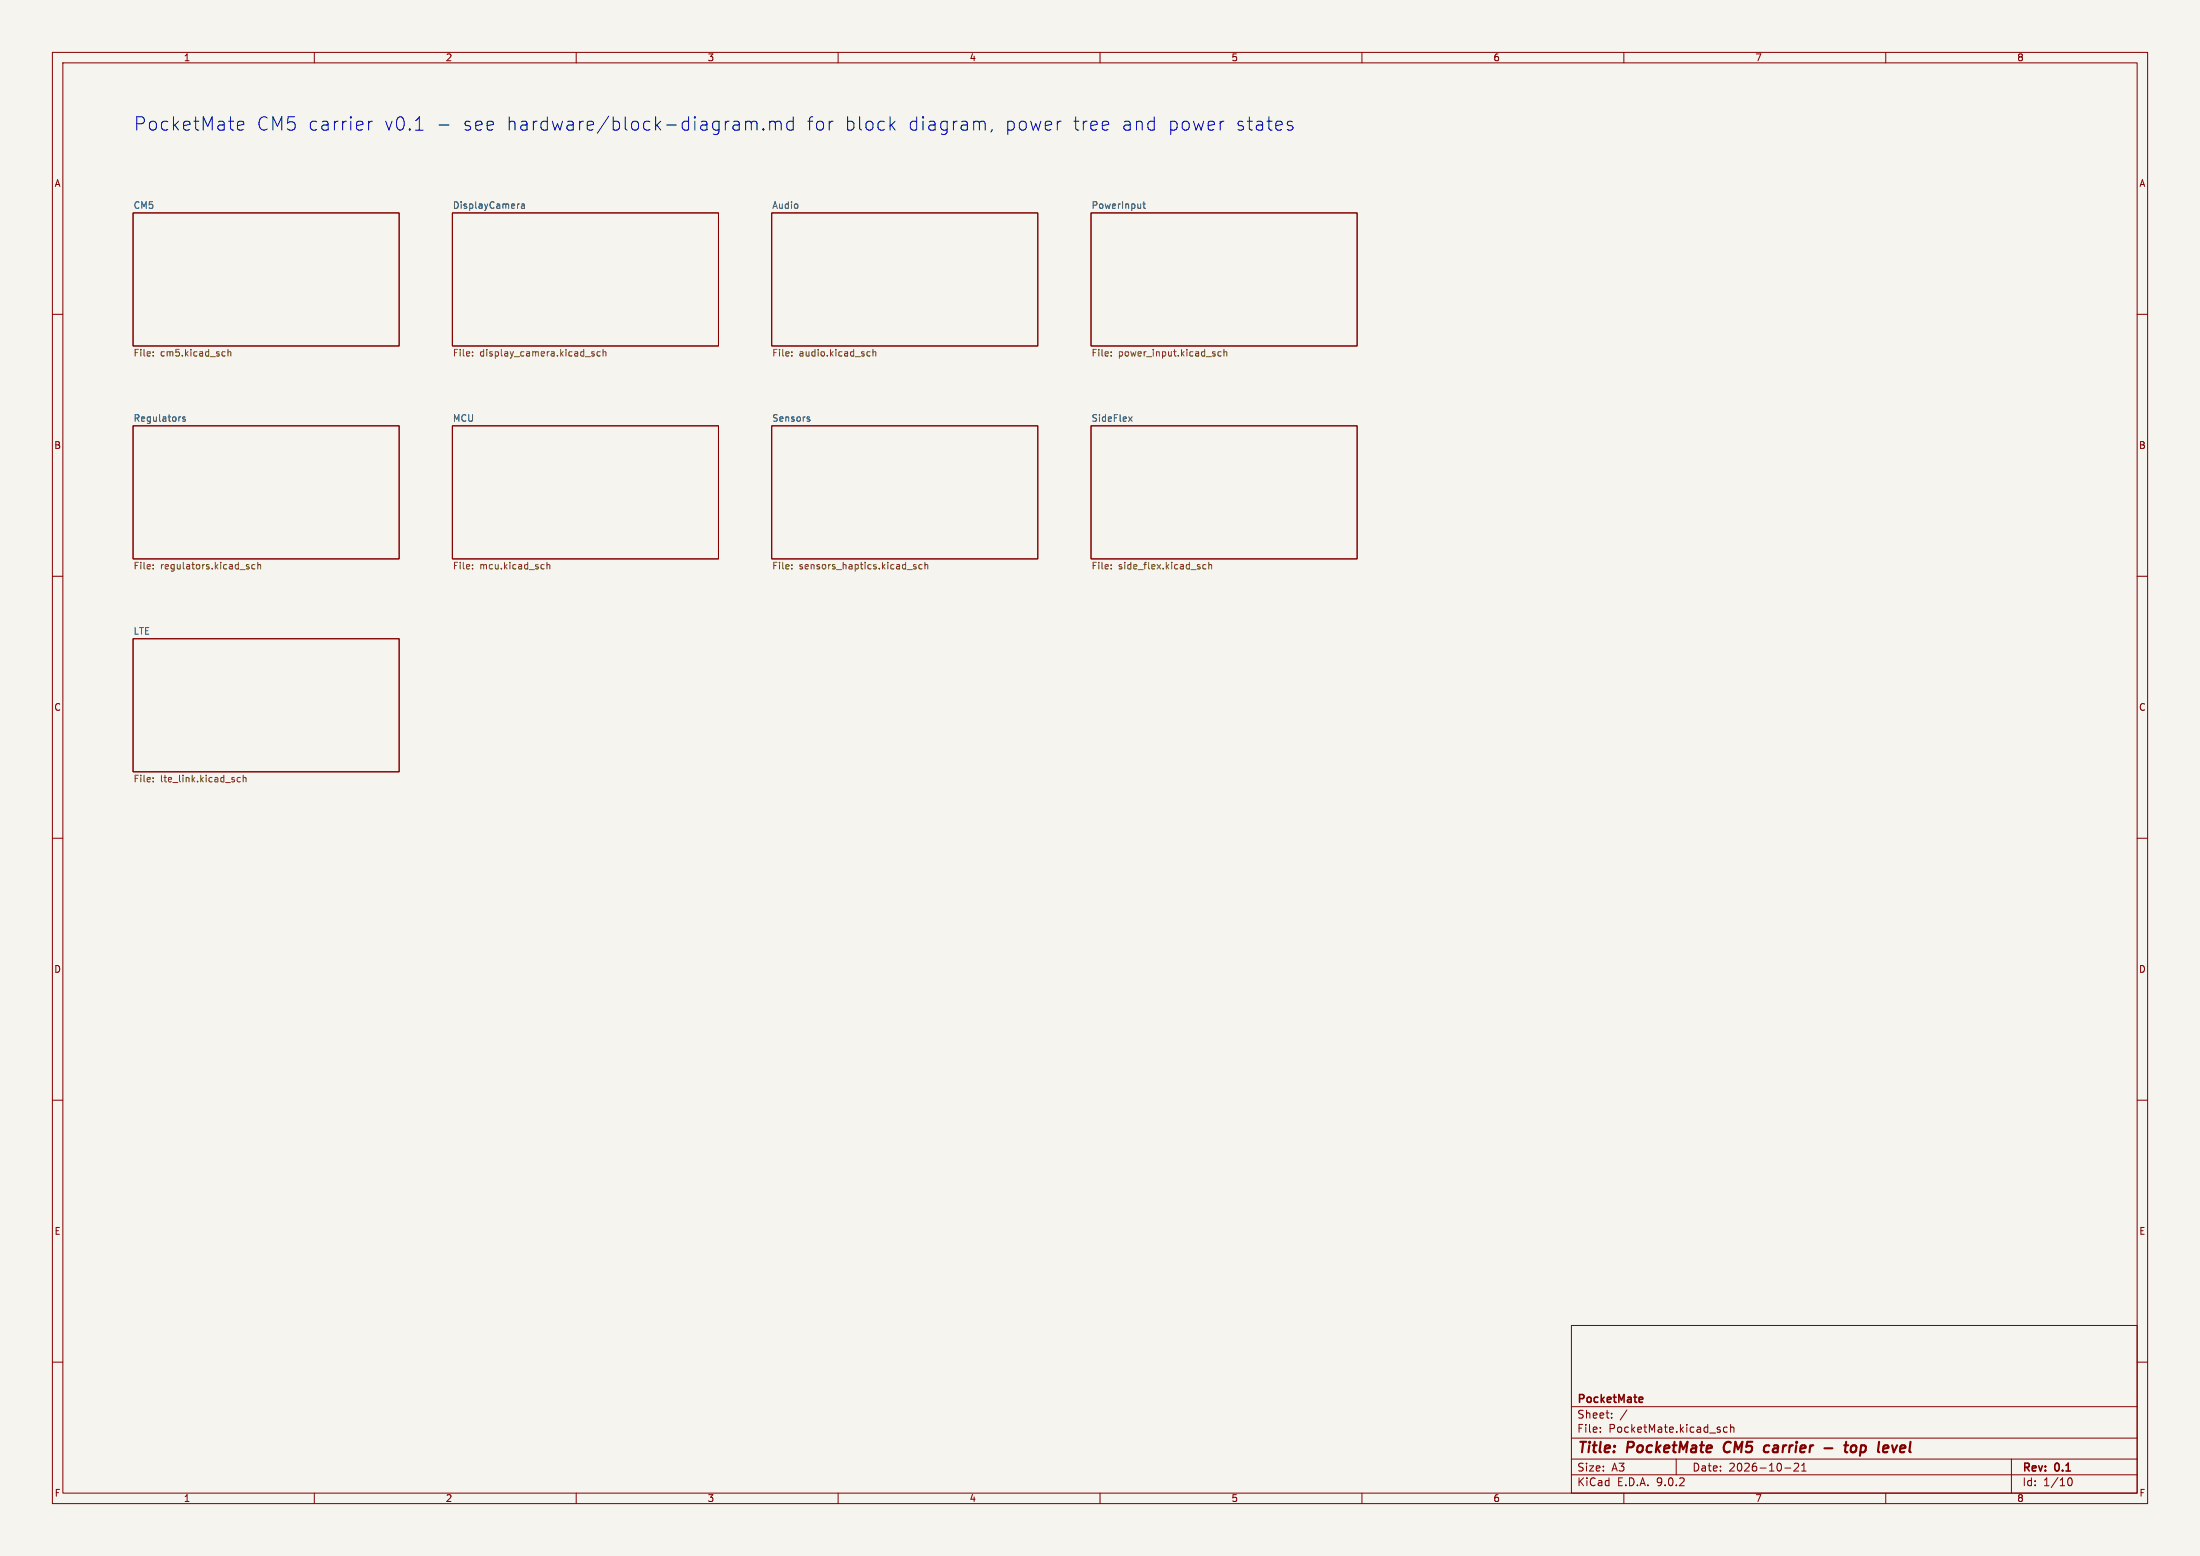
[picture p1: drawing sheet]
<svg xmlns="http://www.w3.org/2000/svg" width="420mm" height="297mm" viewBox="0 0 420 297" stroke-linecap="round" stroke-linejoin="round" font-family="sans-serif">
<path d="M0 0h420v297h-420z" fill="#f5f4ef" stroke="#f5f4ef" stroke-width=".19"/>
<g fill="none" stroke="#840000" stroke-width=".19">
<path d="M10 10h400v277h-400zM12 12h396v273h-396zM60 10v2M110 10v2M160 10v2M210 10v2M260 10v2M310 10v2M360 10v2M25.4 40.6h50.8v25.4h-50.8zM86.4 40.6h50.8v25.4h-50.8zM147.3 40.6h50.8v25.4h-50.8z"/>
<path d="M208.3 40.6h50.8v25.4h-50.8zM10 60h2M408 60h2M25.4 81.3h50.8v25.4h-50.8zM86.4 81.3h50.8v25.4h-50.8zM147.3 81.3h50.8v25.4h-50.8zM208.3 81.3h50.8v25.4h-50.8zM10 110h2M408 110h2M25.4 121.9h50.8v25.4h-50.8zM10 160h2M408 160h2"/>
<path d="M10 210h2M408 210h2M300 253h108v32h-108zM10 260h2M300 278.5h108M300 274.5h108M300 268.5h108M305.5 273.2v.2M305.5 272.5v.1M307.7 270.5v.2M307.7 269.8v.1M310.6 269.1l-1.3 1.9"/>
<path d="M320 278.5v3M329.7 272.5l-.4-.1-.3 .3 .2 .6h.5M330.4 272.5l.2-.1 .3 .1 .1 .9M330.4 271.9v1.5M342.5 279.4l.6-.1 .2 .1 .1 .3-1 1.1h1M343.9 279.7l.5-.4v1.5M384 278.5v6.5M408 260h2M60 285v2M110 285v2M160 285v2M210 285v2"/>
<path d="M260 285v2M300 281.5h108M310 285v2M340.7 280.2h1.2M343.9 280.8h.9M360 285v2M394.7 282.7l.2-.5 .2-.1a.8 .8 0 0 1 .5 .7 .8 .8 0 0 1-.5 .8l-.2-.2-.2-.4"/>
</g>
<path d="M329.4 275.5a1.27 1.27 0 0 0-.1 1.6M336.9 277.1h.7M337.8 276a.66 .66 0 0 0-.9 .1M348.3 276.4h1.5M352.1 275.9h.7M352.4 275.2l-.2 1.7 .1 .2 .4 .1M353.5 276.1a.52 .52 0 0 1 .5-.2 .52 .52 0 0 1 .4 .4l-.1 .5a.55 .55 0 0 1-.5 .4 .55 .55 0 0 1-.5-.4zM361.2 275.9l.3 1.3 .7-1.3" fill="none" stroke="#840000" stroke-width=".4"/>
<path d="M313.1 266.7l.4 .1 .1 .2-.7 .2M313.5 267.6l-.4 .1" fill="none" stroke="#840000" stroke-width=".3"/>
<g fill="none" stroke="#725600" stroke-width=".19">
<path d="M29.2 67.8v.2M29.2 67.2v.1M42.6 67.1l.4 .1M43 67.9l-.4 .1M43.5 67.2l.2-.1 .3 .1 .1 .8M43.5 66.7v1.3M90.2 67.8v.2M90.2 67.2v.1M113.4 67.2l-.3-.1-.2 .2 .1 .2 .4 .1v.3h-.5M114.6 67.2l-.4-.1-.2 .3 .1 .5h.5M115.1 67.2l.2-.1 .3 .1 .1 .8M115.1 66.7v1.3"/>
<path d="M151.2 67.8v.2M151.2 67.2v.1M165.6 67.9h.5M165.6 67.2h.5M166.7 67.2l.1-.1 .3 .1 .1 .8M166.7 66.7v1.3M212.1 67.8v.2M212.1 67.2v.1M232 67.6v.3M233.1 67.2l-.3-.1-.3 .3 .1 .5h.5M233.7 67.2l.1-.1 .3 .1 .1 .8M233.7 66.7v1.3"/>
<path d="M29.2 107.8v.1M29.2 108.5v.1M47.2 108.2h.3l.1 .2-.4 .2M47.2 107.8h.3M48.7 107.8h-.4l-.2 .2 .1 .5h.5M49.2 107.9l.2-.1h.3l.1 .8M49.2 107.3v1.3M90.2 107.8v.1M90.2 108.5v.1M103.8 107.8h.1M103.9 108.5l-.1 .1M104.4 107.9l.2-.1h.3l.1 .8"/>
<path d="M104.4 107.3v1.3M151.2 107.8v.1M151.2 108.5v.1M174.9 107.8h-.3l-.2 .1 .1 .2 .4 .1v.3h-.5M176 107.8h-.3l-.3 .2 .1 .5h.5M176.6 107.9l.2-.1h.3v.8M176.6 107.3v1.3M212.1 107.8v.1M212.1 108.5v.1M230.2 107.8h-.4l-.2 .2 .1 .5h.5M230.8 107.9l.1-.1h.3l.1 .8M230.8 107.3v1.3"/>
<path d="M29.2 148.5v.1M29.2 149.1v.1M45.9 148.5l-.4-.1-.2 .2 .1 .6h.5M46.4 148.5l.2-.1 .3 .1 .1 .7M46.4 148v1.2"/>
</g>
<path d="M99.2 38.9l-.3 .1M99.6 39h.5v.8M100.1 39.2l-.4 .1-.2 .2 .2 .3 .4-.1M218.2 38.9h.5M218.4 38.5v1.1l.3 .2M34.4 79.6h.1M35.4 79.6h-.3l-.2 .2v.1l.5 .2v.3h-.5M154.3 80l.3 .1v.1l-.4 .2M154.3 79.6h.3M215.5 79.6l.6 .8M216.1 79.6l-.6 .8" fill="none" stroke="#006464" stroke-width=".19"/>
<g fill="none" stroke="#0000c2" stroke-width=".19">
<path d="M45.3 24l1.2-.3-.1-.4-.7-.2-.4 .4v1l.2 .2 .2 .1 .7-.1M70.4 23.1v1.7M71.1 23.1a.65 .65 0 0 0-.7 .5M79.3 24.8h1.5M83.8 23.9h1.9M141 23.3l.1 .2v1.3M141.1 24.7l-.2 .1M141.1 23.7l-.2 .2M142.3 23.4a.63 .63 0 0 1 1.1 .1M142.3 23.1v1.7M143.4 23.5l.4-.4 .6 .2 .1 .2v1.3M143.4 23.5v1.3"/>
<path d="M145.7 24.6l.1 .1-.1 .1M145.7 24.6l-.1 .1 .1 .1M145.7 24.6v.2M146.9 23.4a.63 .63 0 0 1 1.1 .1M146.9 23.1v1.7M148 23.5l.4-.4 .6 .2 .1 .2v1.3M148 23.5v1.3M151.4 23.3l-.7-.2-.5 .5v.7l.2 .4 .3 .1 .7-.1M151.4 22.3v2.5M158.8 23.1h.2M170.2 23.9l.7 .9M170.9 23.1l-1 1"/>
<path d="M187.3 23.1l.6 .2 .2 .2v1.3M189.4 24.7l-.3 .5M202.6 23.1l-.6 .3M211.3 23.1l.2 .2 .1 .4-1.2 .3M211.5 24.7l-.2 .1M220.1 23.1l.3 .2M220.4 22.3v2.5M220.4 24.7l-.3 .1M233.7 23.1a.65 .65 0 0 0-.8 .5M246.7 23.3l-.6-.2-.3 .4 .1 .4 .8 .2 .1 .2-.1 .4-.2 .1-.7-.1"/>
</g>
<g font-size="3.5" fill="#0000c2">
<text x="25.4" y="25.2">PocketMate</text>
<text x="48.8" y="25.2">CM5 carrier</text>
<text x="73" y="25.2">v0.1</text>
<text x="87.9" y="25.2">see</text>
<text x="96.2" y="25.2">hardware/block-diagram.md</text>
<text x="153.5" y="25.2">for</text>
<text x="160.7" y="25.2">block</text>
<text x="172.7" y="25.2">diagram,</text>
<text x="191.2" y="25.2">power</text>
<text x="204.1" y="25.2">tree</text>
<text x="213.4" y="25.2">and</text>
<text x="222.1" y="25.2">power</text>
<text x="235" y="25.2">states</text>
</g>
<g font-size="2.8" fill="#840000">
<text x="301" y="277.9">Title:</text>
<text x="310.6" y="277.9">PocketMate</text>
<text x="329.9" y="277.9">CM5</text>
<text x="338.4" y="277.9">carrier</text>
<text x="355.5" y="277.9">top</text>
<text x="362.6" y="277.9">level</text>
</g>
<g font-size="2.1" fill="#840000">
<text x="301" y="268.2">PocketMate</text>
<text x="301" y="273.7">File:</text>
<text x="301" y="271">Sheet:</text>
<text x="307.1" y="273.7">PocketMate.kicad_sch</text>
<text x="301" y="281.1">Size:</text>
<text x="307.6" y="281.1">A3</text>
<text x="323" y="281.1">Date:</text>
<text x="330" y="281.1">2026-10-21</text>
<text x="386" y="281.3">Rev:</text>
<text x="392.4" y="281.3">0.1</text>
<text x="301" y="283.9">KiCad</text>
<text x="308.7" y="283.9">E.D.A.</text>
<text x="316.3" y="283.9">9.0.2</text>
<text x="386" y="283.9">Id:</text>
<text x="390.1" y="283.9">1/10</text>
</g>
<g font-size="1.8" fill="#840000">
<text x="35" y="11.9">1</text>
<text x="85" y="11.9">2</text>
<text x="135" y="11.9">3</text>
<text x="185" y="11.9">4</text>
<text x="235" y="11.9">5</text>
<text x="285" y="11.9">6</text>
<text x="335" y="11.9">7</text>
<text x="385" y="11.9">8</text>
<text x="10.3" y="35.9">A</text>
<text x="408.3" y="35.9">A</text>
<text x="10.3" y="85.9">B</text>
<text x="408.2" y="85.9">B</text>
<text x="10.3" y="135.9">C</text>
<text x="408.2" y="135.9">C</text>
<text x="10.3" y="185.9">D</text>
<text x="408.2" y="185.9">D</text>
<text x="10.3" y="235.9">E</text>
<text x="408.3" y="235.9">E</text>
<text x="10.3" y="285.9">F</text>
<text x="35" y="286.9">1</text>
<text x="85" y="286.9">2</text>
<text x="135" y="286.9">3</text>
<text x="185" y="286.9">4</text>
<text x="235" y="286.9">5</text>
<text x="285" y="286.9">6</text>
<text x="335" y="286.9">7</text>
<text x="385" y="286.9">8</text>
<text x="408.3" y="285.9">F</text>
</g>
<g font-size="1.8" fill="#006464">
<text x="25.4" y="39.9">CM5</text>
<text x="86.4" y="39.9">DisplayCamera</text>
<text x="147.3" y="39.9">Audio</text>
<text x="208.3" y="39.9">PowerInput</text>
<text x="25.4" y="80.6">Regulators</text>
<text x="86.4" y="80.6">MCU</text>
<text x="147.3" y="80.6">Sensors</text>
<text x="208.3" y="80.6">SideFlex</text>
<text x="25.4" y="121.2">LTE</text>
</g>
<g font-size="1.8" fill="#725600">
<text x="25.4" y="68.4">File:</text>
<text x="30.6" y="68.4">cm5.kicad_sch</text>
<text x="86.4" y="68.4">File:</text>
<text x="91.6" y="68.4">display_camera.kicad_sch</text>
<text x="147.3" y="68.4">File:</text>
<text x="152.5" y="68.4">audio.kicad_sch</text>
<text x="208.3" y="68.4">File:</text>
<text x="213.5" y="68.4">power_input.kicad_sch</text>
<text x="25.4" y="109">File:</text>
<text x="30.6" y="109">regulators.kicad_sch</text>
<text x="86.4" y="109">File:</text>
<text x="91.6" y="109">mcu.kicad_sch</text>
<text x="147.3" y="109">File:</text>
<text x="152.5" y="109">sensors_haptics.kicad_sch</text>
<text x="208.3" y="109">File:</text>
<text x="213.5" y="109">side_flex.kicad_sch</text>
<text x="25.4" y="149.6">File:</text>
<text x="30.6" y="149.6">lte_link.kicad_sch</text>
</g>
</svg>
